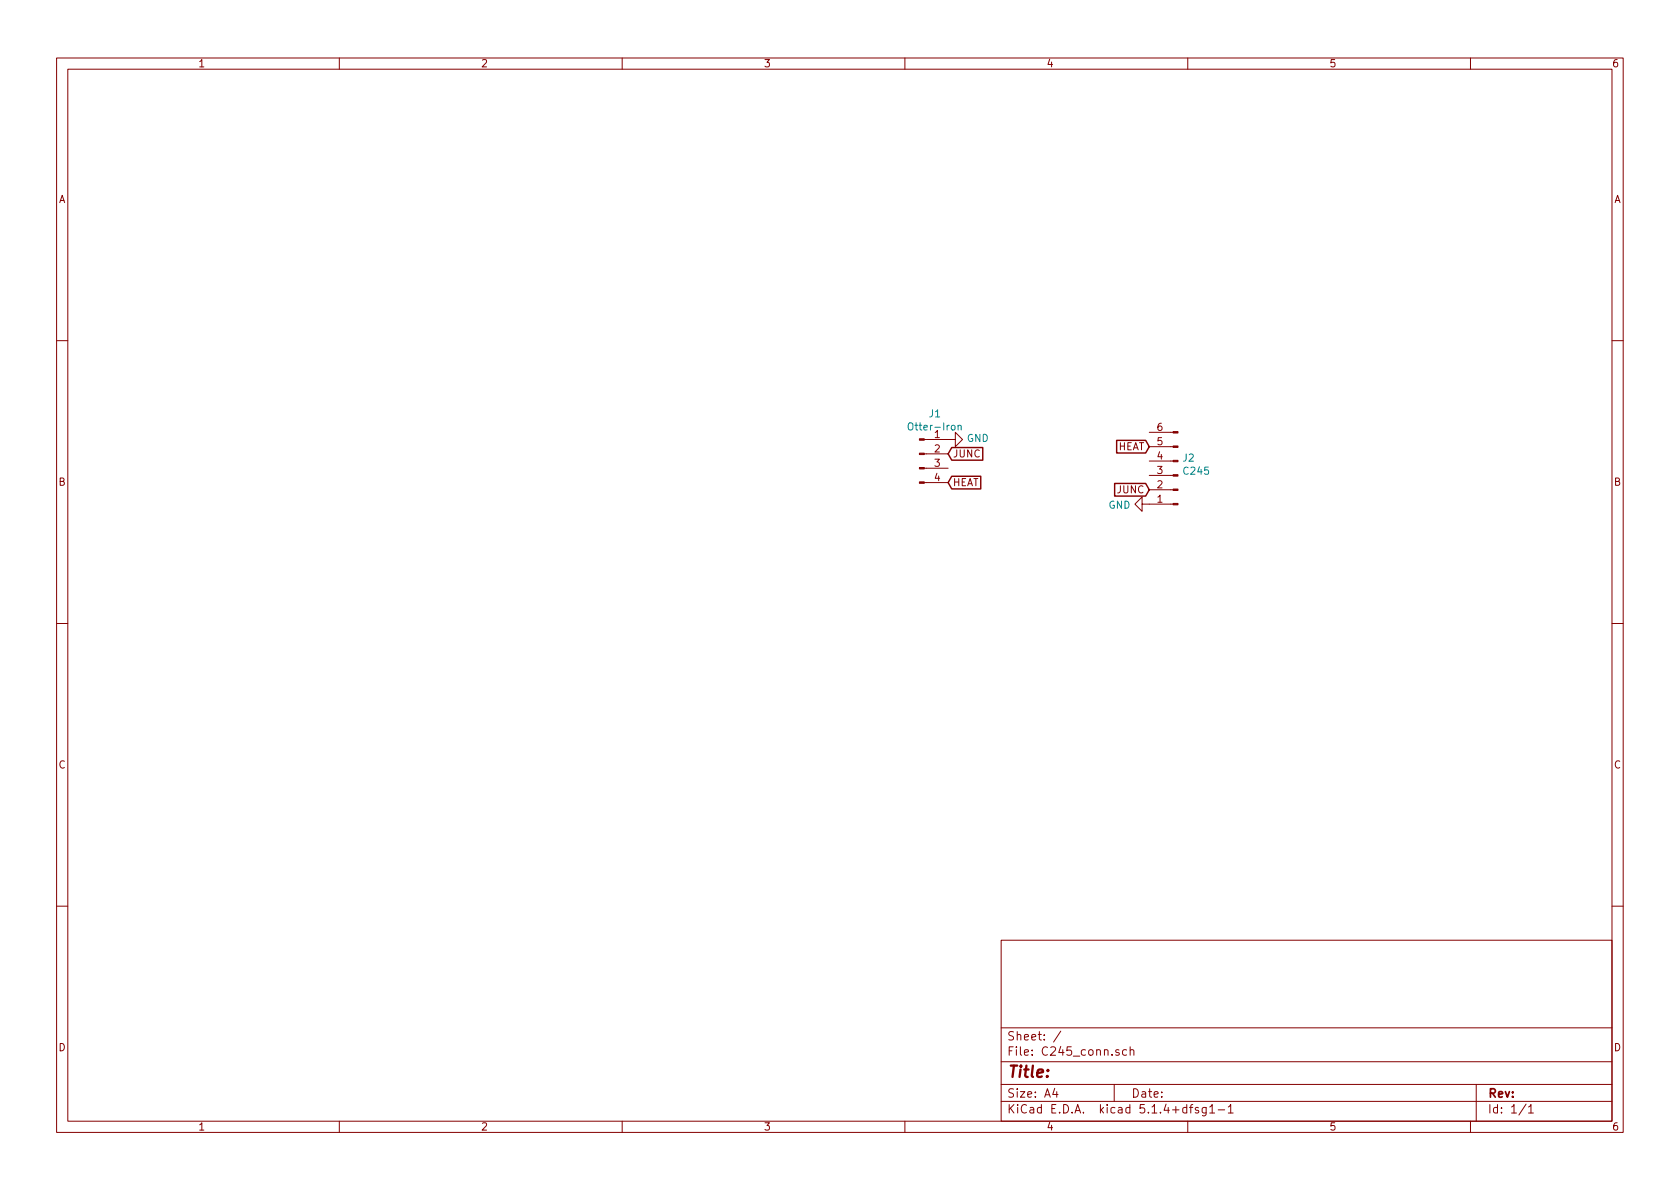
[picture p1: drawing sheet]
<svg xmlns="http://www.w3.org/2000/svg" width="297mm" height="210mm" viewBox="0 0 297 210" stroke-linecap="round" stroke-linejoin="round" font-family="sans-serif">
<g fill="none" stroke="#840000" stroke-width=".18">
<path d="M10 10.3h277v189.9h-277zM12 12.2h273v186.1h-273zM60 10.3v1.9M110 10.3v1.9M160 10.3v1.9M210 10.3v1.9M260 10.3v1.9M10 60.2h2M163.4 77.7h5.5v-1.3l1.3 1.3-1.3 1.3v-1.3M203.2 76.4h4.2M203.2 79h4.2M285 60.2h2"/>
<path d="M163.4 85.3h4.2M163.4 82.8h4.2M163.4 80.3h4.2M201.9 89.1v-1.2l-1.2 1.2 1.2 1.3v-1.3h5.5M203.2 81.5h4.2M203.2 84.1h4.2M203.2 86.6h4.2M10 110.3h2M285 110.3h2M10 160.2h2M177 166.3h108v32h-108zM285 160.2h2"/>
<path d="M60 198.3v1.9M110 198.3v1.9M160 198.3v1.9M177 194.8h108M177 191.8h108M177 187.8h108M177 181.8h108M186.5 192.5l-.4 1h1M186.8 193v1M187.6 182.3l-1.3 2M197 191.8v3M197.8 185.7a.37 .37 0 0 0-.5 .1v.2l.5 .2 .1 .1-.2 .3-.4-.1"/>
<path d="M199.2 185.7l-.4-.1-.3 .3 .1 .6 .2 .1 .4-.1M199.8 185.7h.1a.37 .37 0 0 1 .6 .1v.8M199.8 185.1v1.5M210 198.3v1.9M210.3 195.8h.6M210.9 195.3l-.4 .2v1.3M211.9 195.9l-.4-.1-.2 .2 .1 .3 .5 .1v.3h-.6M213.3 195.8v1.2l-.3 .3h-.4M213.3 195.9l-.5-.1-.3 .3 .1 .6 .2 .1 .5-.1M213.9 195.8l.4-.5v1.5M213.9 196.8h.9M215.4 196.3h1.1"/>
<path d="M217.2 195.8l.4-.5v1.5M217.2 196.8h.8M260 198.3v1.9M261 191.8v6.5M269.8 195.2l-1.2 2M270.3 195.8l.4-.5v1.5M270.3 196.8h.8"/>
</g>
<g fill="#840000" stroke="#840000" stroke-width=".18">
<path d="M207.4 76.3h.9v.3h-.9z"/>
<path d="M207.4 78.9h.9v.2h-.9z"/>
<path d="M207.4 81.4h.9v.3h-.9z"/>
<path d="M207.4 83.9h.9v.3h-.9z"/>
<path d="M207.4 86.5h.9v.2h-.9z"/>
<path d="M207.4 89h.9v.3h-.9z"/>
<path d="M162.6 85.2h.8v.3h-.8z"/>
<path d="M162.6 82.7h.8v.2h-.8z"/>
<path d="M162.6 80.1h.8v.3h-.8z"/>
<path d="M162.6 77.6h.8v.2h-.8z"/>
</g>
<path d="M160.6 74.9a.45 .45 0 0 1 .8 0 .88 .88 0 0 1-.3 1.1h-.3a1.07 1.07 0 0 1-.2-1.1zM169.4 75.3l.2-.1 .3 .1 .1 .7M169.4 75.2v.8" fill="none" stroke="#008484" stroke-width=".18"/>
<path d="M168.3 79.1h5.5v2.3h-5.5l-.7-1.1zM197.4 77.9h5.2l.6 1.1-.6 1.1h-5.2zM168.3 84.2h5.1v2.3h-5.1l-.7-1.2zM197.1 85.5h5.5l.6 1.1-.6 1.1h-5.5z" fill="none" stroke="#840000" stroke-width=".25"/>
<text font-size="2.8" fill="#840000" x="178" y="190.5">Title:</text>
<g font-size="2.1" fill="#840000">
<text x="178" y="184">Sheet: /</text>
<text x="178" y="186.7">File: C245_conn.sch</text>
<text x="178" y="196.9">KiCad E.D.A. kicad 5.1.4+dfsg1-1</text>
<text x="178" y="194.1">Size: A4</text>
<text x="200" y="194.1">Date:</text>
<text x="263" y="194.1">Rev:</text>
<text x="263" y="196.9">Id: 1/1</text>
</g>
<g font-size="1.8" fill="#840000">
<text x="35" y="11.9">1</text>
<text x="85" y="11.9">2</text>
<text x="135" y="11.9">3</text>
<text x="185" y="11.9">4</text>
<text x="235" y="11.9">5</text>
<text x="285" y="11.9">6</text>
<text x="10.4" y="35.9">A</text>
<text x="285.4" y="35.9">A</text>
<text x="165.3" y="77.5">1</text>
<text x="204.6" y="76.2">6</text>
<text x="165.3" y="80">2</text>
<text x="165.3" y="82.5">3</text>
<text x="168.4" y="80.9">JUNC</text>
<text x="197.6" y="79.6">HEAT</text>
<text x="204.6" y="83.8">3</text>
<text x="204.6" y="81.3">4</text>
<text x="204.6" y="78.7">5</text>
<text x="10.4" y="85.9">B</text>
<text x="165.3" y="85.1">4</text>
<text x="168.4" y="86">HEAT</text>
<text x="197.6" y="87.2">JUNC</text>
<text x="204.6" y="88.9">1</text>
<text x="204.6" y="86.4">2</text>
<text x="285.4" y="85.9">B</text>
<text x="10.4" y="135.9">C</text>
<text x="285.4" y="135.9">C</text>
<text x="10.4" y="185.9">D</text>
<text x="285.4" y="185.9">D</text>
<text x="35" y="199.9">1</text>
<text x="85" y="199.9">2</text>
<text x="135" y="199.9">3</text>
<text x="185" y="199.9">4</text>
<text x="235" y="199.9">5</text>
<text x="285" y="199.9">6</text>
</g>
<g font-size="1.8" fill="#008484">
<text x="161.2" y="76.1">Otter-Iron</text>
<text x="164.3" y="73.8">J1</text>
<text x="170.9" y="78.2">GND</text>
<text x="209.2" y="81.6">J2</text>
<text x="209.4" y="83.9">C245</text>
<text x="196" y="90">GND</text>
</g>
</svg>
